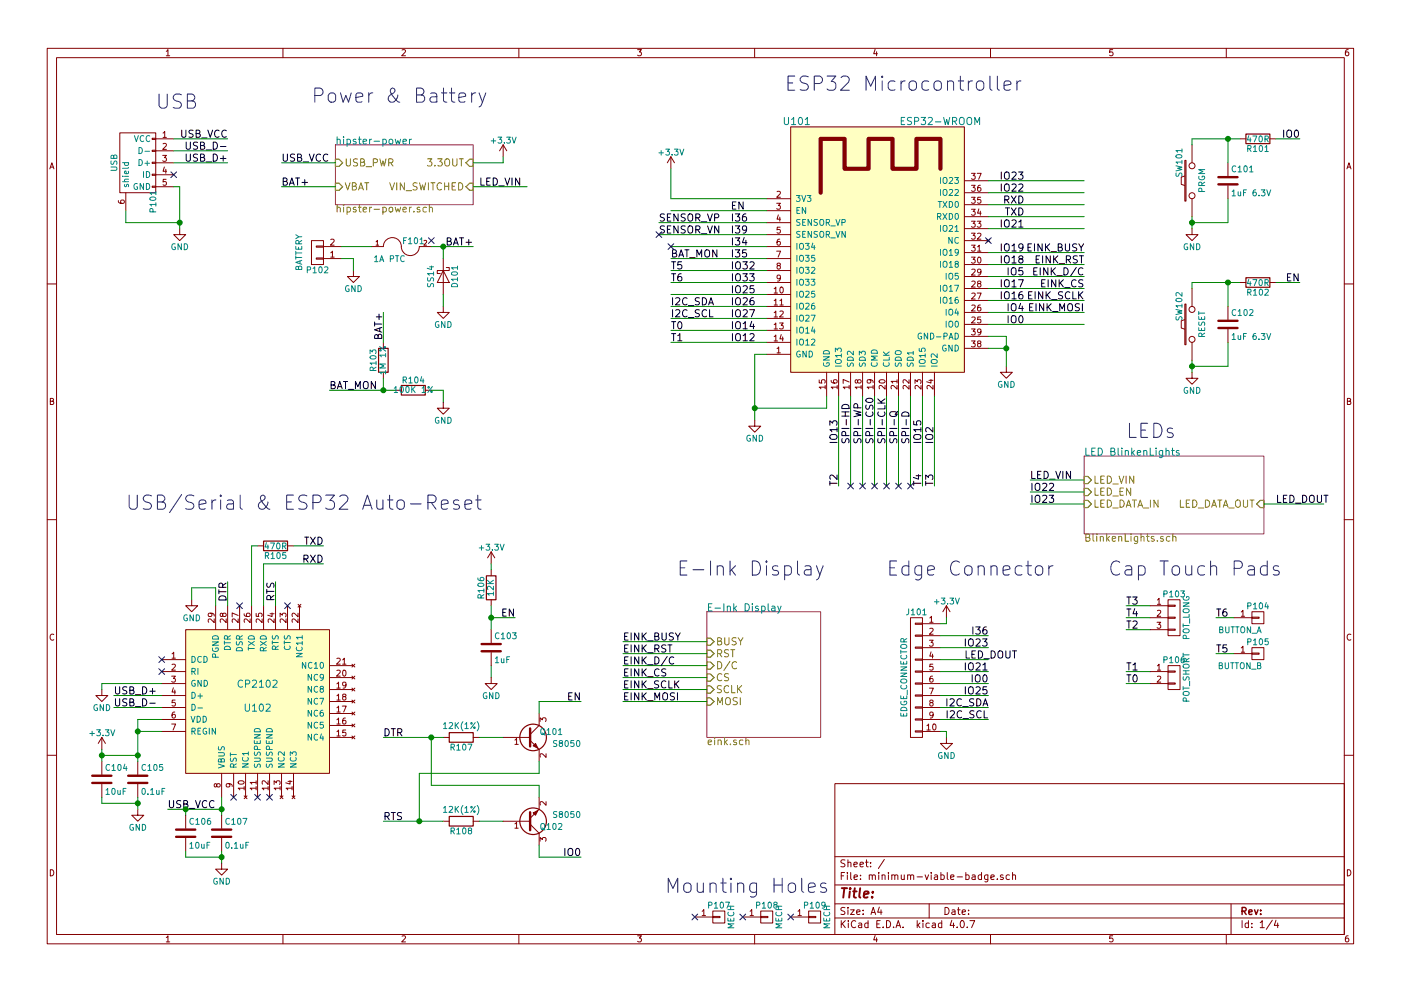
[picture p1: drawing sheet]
EESchema Schematic File Version 2
LIBS:minimum-viable-badge-rescue
LIBS:power
LIBS:device
LIBS:transistors
LIBS:conn
LIBS:linear
LIBS:regul
LIBS:74xx
LIBS:cmos4000
LIBS:adc-dac
LIBS:memory
LIBS:xilinx
LIBS:microcontrollers
LIBS:dsp
LIBS:microchip
LIBS:analog_switches
LIBS:motorola
LIBS:texas
LIBS:intel
LIBS:audio
LIBS:interface
LIBS:digital-audio
LIBS:philips
LIBS:display
LIBS:cypress
LIBS:siliconi
LIBS:opto
LIBS:atmel
LIBS:contrib
LIBS:valves
LIBS:ESP32-footprints-Shem-Lib
LIBS:minimum-viable-badge-parts
LIBS:minimum-viable-badge-cache
EELAYER 25 0
EELAYER END
$Descr A4 11693 8268
encoding utf-8
Sheet 1 4
Title ""
Date ""
Rev ""
Comp ""
Comment1 ""
Comment2 ""
Comment3 ""
Comment4 ""
$EndDescr
$Comp
L ESP32-WROOM U101
U 1 1
P 7350 2250
F 0 "U101" H 6650 3500 60  0000 C CNN
F 1 "ESP32-WROOM" H 7850 3500 60  0000 C CNN
F 2 "ESP32-footprints-Lib:ESP32-WROOM" H 7700 3600 60  0001 C CNN
F 3 "" H 6900 2700 60  0001 C CNN
F 4 "http://www.szlcsc.com/product/details_96410.html" H 7350 2250 60  0001 C CNN "LCSC"
	1    7350 2250
	1    0    0    -1  
$EndComp
$Comp
L +3.3V #PWR01
U 1 1
P 5600 1400
F 0 "#PWR01" H 5600 1250 50  0001 C CNN
F 1 "+3.3V" H 5600 1540 50  0000 C CNN
F 2 "" H 5600 1400 50  0000 C CNN
F 3 "" H 5600 1400 50  0000 C CNN
	1    5600 1400
	1    0    0    -1  
$EndComp
Text Label 7000 3700 1    60   ~ 0
IO13
Text Label 6100 2850 0    60   ~ 0
IO12
Text Label 6100 2750 0    60   ~ 0
IO14
Text Label 6100 2650 0    60   ~ 0
IO27
Text Label 6100 2550 0    60   ~ 0
IO26
Text Label 6100 2450 0    60   ~ 0
IO25
Text Label 6100 2350 0    60   ~ 0
IO33
Text Label 6100 2250 0    60   ~ 0
IO32
Text Label 6100 2150 0    60   ~ 0
I35
Text Label 6100 2050 0    60   ~ 0
I34
Text Label 5500 1950 0    60   ~ 0
SENSOR_VN
Text Label 5500 1850 0    60   ~ 0
SENSOR_VP
$Comp
L GND #PWR02
U 1 1
P 6300 3500
F 0 "#PWR02" H 6300 3250 50  0001 C CNN
F 1 "GND" H 6300 3350 50  0000 C CNN
F 2 "" H 6300 3500 50  0000 C CNN
F 3 "" H 6300 3500 50  0000 C CNN
	1    6300 3500
	1    0    0    -1  
$EndComp
Text Label 7100 3700 1    60   ~ 0
SPI-HD
Text Label 7200 3700 1    60   ~ 0
SPI-WP
Text Label 7300 3700 1    60   ~ 0
SPI-CS0
Text Label 7400 3700 1    60   ~ 0
SPI-CLK
Text Label 7500 3700 1    60   ~ 0
SPI-Q
Text Label 7600 3700 1    60   ~ 0
SPI-D
Text Label 7700 3700 1    60   ~ 0
IO15
Text Label 7800 3700 1    60   ~ 0
IO2
$Comp
L GND #PWR03
U 1 1
P 8400 3050
F 0 "#PWR03" H 8400 2800 50  0001 C CNN
F 1 "GND" H 8400 2900 50  0000 C CNN
F 2 "" H 8400 3050 50  0000 C CNN
F 3 "" H 8400 3050 50  0000 C CNN
	1    8400 3050
	1    0    0    -1  
$EndComp
Text Label 8550 2700 2    60   ~ 0
IO0
Text Label 8550 2600 2    60   ~ 0
IO4
Text Label 8550 2400 2    60   ~ 0
IO17
Text Label 8550 2500 2    60   ~ 0
IO16
Text Label 8550 2300 2    60   ~ 0
IO5
Text Label 8550 2200 2    60   ~ 0
IO18
Text Label 8550 2100 2    60   ~ 0
IO19
Text Label 8250 5600 2    60   ~ 0
IO21
Text Label 8550 1800 2    60   ~ 0
TXD
Text Label 8550 1700 2    60   ~ 0
RXD
Text Label 8550 1600 2    60   ~ 0
IO22
Text Label 8550 1500 2    60   ~ 0
IO23
Text Label 6100 1750 0    60   ~ 0
EN
$Comp
L R R101
U 1 1
P 10500 1150
F 0 "R101" V 10580 1150 50  0000 C CNN
F 1 "470R" V 10500 1150 50  0000 C CNN
F 2 "Resistors_SMD:R_0603_HandSoldering" V 10430 1150 50  0001 C CNN
F 3 "" H 10500 1150 50  0000 C CNN
F 4 "311-470HRCT-ND" V 10600 1150 60  0001 C CNN "Digikey PN"
F 5 "http://www.digikey.com.au/product-detail/en/yageo/RC0603FR-07470RL/311-470HRCT-ND/730203" V 10600 1150 60  0001 C CNN "Link"
F 6 "RC0603FR-07470RL" V 10600 1150 60  0001 C CNN "Manufacturer PN"
F 7 "0.10" V 10600 1150 60  0001 C CNN "Unit Cost"
F 8 "http://www.szlcsc.com/product/details_25984.html" H 7350 2250 60  0001 C CNN "LCSC"
	1    10500 1150
	0    1    1    0   
$EndComp
$Comp
L C C101
U 1 1
P 10250 1500
F 0 "C101" H 10275 1600 50  0000 L CNN
F 1 "1uF 6.3V" H 10275 1400 50  0000 L CNN
F 2 "Capacitors_SMD:C_0603_HandSoldering" H 10288 1350 50  0001 C CNN
F 3 "" H 10250 1500 50  0000 C CNN
F 4 "http://www.szlcsc.com/product/details_94382.html" H 7350 2250 60  0001 C CNN "LCSC"
	1    10250 1500
	1    0    0    -1  
$EndComp
$Comp
L SW_PUSH SW101
U 1 1
P 9950 1500
F 0 "SW101" H 10100 1610 50  0000 C CNN
F 1 "PRGM" H 9950 1420 50  0000 C CNN
F 2 "libs:K2-1107st" H 9950 1500 50  0001 C CNN
F 3 "" H 9950 1500 50  0000 C CNN
F 4 "http://www.szlcsc.com/product/details_119400.html" H 7350 2250 60  0001 C CNN "LCSC"
	1    9950 1500
	0    -1   -1   0   
$EndComp
$Comp
L GND #PWR04
U 1 1
P 9950 1900
F 0 "#PWR04" H 9950 1650 50  0001 C CNN
F 1 "GND" H 9950 1750 50  0000 C CNN
F 2 "" H 9950 1900 50  0000 C CNN
F 3 "" H 9950 1900 50  0000 C CNN
	1    9950 1900
	1    0    0    -1  
$EndComp
Text Label 10850 1150 2    60   ~ 0
IO0
$Comp
L R R102
U 1 1
P 10500 2350
F 0 "R102" V 10580 2350 50  0000 C CNN
F 1 "470R" V 10500 2350 50  0000 C CNN
F 2 "Resistors_SMD:R_0603_HandSoldering" V 10430 2350 50  0001 C CNN
F 3 "" H 10500 2350 50  0000 C CNN
F 4 "311-470HRCT-ND" V 10600 1150 60  0001 C CNN "Digikey PN"
F 5 "http://www.digikey.com.au/product-detail/en/yageo/RC0603FR-07470RL/311-470HRCT-ND/730203" V 10600 1150 60  0001 C CNN "Link"
F 6 "RC0603FR-07470RL" V 10600 1150 60  0001 C CNN "Manufacturer PN"
F 7 "0.10" V 10600 1150 60  0001 C CNN "Unit Cost"
F 8 "http://www.szlcsc.com/product/details_25984.html" H 7350 2250 60  0001 C CNN "LCSC"
	1    10500 2350
	0    1    1    0   
$EndComp
$Comp
L C C102
U 1 1
P 10250 2700
F 0 "C102" H 10275 2800 50  0000 L CNN
F 1 "1uF 6.3V" H 10275 2600 50  0000 L CNN
F 2 "Capacitors_SMD:C_0603_HandSoldering" H 10288 2550 50  0001 C CNN
F 3 "" H 10250 2700 50  0000 C CNN
F 4 "http://www.szlcsc.com/product/details_94382.html" H 7350 2250 60  0001 C CNN "LCSC"
	1    10250 2700
	1    0    0    -1  
$EndComp
$Comp
L SW_PUSH SW102
U 1 1
P 9950 2700
F 0 "SW102" H 10100 2810 50  0000 C CNN
F 1 "RESET" H 9950 2620 50  0000 C CNN
F 2 "libs:K2-1107st" H 9950 2700 50  0001 C CNN
F 3 "" H 9950 2700 50  0000 C CNN
F 4 "http://www.szlcsc.com/product/details_119400.html" H 7350 2250 60  0001 C CNN "LCSC"
	1    9950 2700
	0    -1   -1   0   
$EndComp
$Comp
L GND #PWR05
U 1 1
P 9950 3100
F 0 "#PWR05" H 9950 2850 50  0001 C CNN
F 1 "GND" H 9950 2950 50  0000 C CNN
F 2 "" H 9950 3100 50  0000 C CNN
F 3 "" H 9950 3100 50  0000 C CNN
	1    9950 3100
	1    0    0    -1  
$EndComp
Text Label 10850 2350 2    60   ~ 0
EN
$Comp
L R R106
U 1 1
P 4100 4900
F 0 "R106" V 4180 4900 50  0000 C CNN
F 1 "12K" V 4100 4900 50  0000 C CNN
F 2 "Resistors_SMD:R_0603_HandSoldering" V 4030 4900 50  0001 C CNN
F 3 "" H 4100 4900 50  0000 C CNN
F 4 "311-12.0KHRCT-ND" V -5300 6300 60  0001 C CNN "Digikey PN"
F 5 "http://www.digikey.com.au/product-detail/en/yageo/RC0603FR-0712KL/311-12.0KHRCT-ND/729860" V -5300 6300 60  0001 C CNN "Link"
F 6 "RC0603FR-0712KL" V -5300 6300 60  0001 C CNN "Manufacturer PN"
F 7 "0.10" V -5300 6300 60  0001 C CNN "Unit Cost"
F 8 "http://www.szlcsc.com/product/details_101951.html" H 7350 2250 60  0001 C CNN "LCSC"
	1    4100 4900
	-1   0    0    1   
$EndComp
$Comp
L +3.3V #PWR06
U 1 1
P 4100 4700
F 0 "#PWR06" H 4100 4550 50  0001 C CNN
F 1 "+3.3V" H 4100 4840 50  0000 C CNN
F 2 "" H 4100 4700 50  0000 C CNN
F 3 "" H 4100 4700 50  0000 C CNN
	1    4100 4700
	1    0    0    -1  
$EndComp
Text Label 4300 5150 2    60   ~ 0
EN
$Comp
L USB_OTG-RESCUE-minimum-viable-badge P101
U 1 1
P 1150 1350
F 0 "P101" H 1475 1225 50  0000 C CNN
F 1 "USB" H 1150 1550 50  0000 C CNN
F 2 "libs:USB-MICRO-5pin_PTHMOUNT-Amphenol.10118194-0001LF" V 1100 1250 50  0001 C CNN
F 3 "" V 1100 1250 50  0000 C CNN
F 4 "609-4618-1-ND" H 1200 2200 60  0001 C CNN "Digikey PN"
F 5 "http://www.digikey.com.au/product-detail/en/amphenol-fci/10118194-0001LF/609-4618-1-ND/2785382" H 1200 2200 60  0001 C CNN "Link"
F 6 "10118194-0001LF" H 1200 2200 60  0001 C CNN "Manufacturer PN"
F 7 "0.46" H 1200 2200 60  0001 C CNN "Unit Cost"
	1    1150 1350
	0    -1   1    0   
$EndComp
$Comp
L GND #PWR07
U 1 1
P 1500 1900
F 0 "#PWR07" H 1500 1650 50  0001 C CNN
F 1 "GND" H 1500 1750 50  0000 C CNN
F 2 "" H 1500 1900 50  0000 C CNN
F 3 "" H 1500 1900 50  0000 C CNN
	1    1500 1900
	1    0    0    -1  
$EndComp
NoConn ~ 1450 1450
Text Label 1900 1150 2    60   ~ 0
USB_VCC
Text Label 1900 1250 2    60   ~ 0
USB_D-
Text Label 1900 1350 2    60   ~ 0
USB_D+
$Comp
L CP2102 U102
U 1 1
P 2150 5850
F 0 "U102" H 2150 5800 60  0000 C CNN
F 1 "CP2102" H 2150 6000 60  0000 C CNN
F 2 "Housings_DFN_QFN:QFN-28-1EP_5x5mm_Pitch0.5mm" H 2150 5850 60  0001 C CNN
F 3 "" H 2150 5850 60  0000 C CNN
F 4 "336-1160-1-ND" H 1800 6050 60  0001 C CNN "Digikey PN"
F 5 "http://www.digikey.com.au/product-detail/en/silicon-labs/CP2102-GMR/336-1160-1-ND/3672615" H 1800 6050 60  0001 C CNN "Link"
F 6 "CP2102-GMR" H 1800 6050 60  0001 C CNN "Manufacturer PN"
F 7 "2.88" H 1800 6050 60  0001 C CNN "Unit Cost"
F 8 "http://www.szlcsc.com/product/details_7033.html" H 7350 2250 60  0001 C CNN "LCSC"
	1    2150 5850
	1    0    0    -1  
$EndComp
NoConn ~ 2250 6650
Text Label 1400 6750 0    60   ~ 0
USB_VCC
NoConn ~ 1950 6650
$Comp
L C C107
U 1 1
P 1850 6950
F 0 "C107" H 1875 7050 50  0000 L CNN
F 1 "0.1uF" H 1875 6850 50  0000 L CNN
F 2 "Capacitors_SMD:C_0603_HandSoldering" H 1888 6800 50  0001 C CNN
F 3 "" H 1850 6950 50  0000 C CNN
F 4 "311-1088-1-ND" H 300 6400 60  0001 C CNN "Digikey PN"
F 5 "http://www.digikey.com.au/product-detail/en/yageo/CC0603KRX7R7BB104/311-1088-1-ND/302998" H 300 6400 60  0001 C CNN "Link"
F 6 "CC0603KRX7R7BB104" H 300 6400 60  0001 C CNN "Manufacturer PN"
F 7 "0.10" H 300 6400 60  0001 C CNN "Unit Cost"
F 8 "http://www.szlcsc.com/product/details_2040.html" H 7350 2250 60  0001 C CNN "LCSC"
	1    1850 6950
	1    0    0    -1  
$EndComp
$Comp
L GND #PWR08
U 1 1
P 1850 7200
F 0 "#PWR08" H 1850 6950 50  0001 C CNN
F 1 "GND" H 1850 7050 50  0000 C CNN
F 2 "" H 1850 7200 50  0000 C CNN
F 3 "" H 1850 7200 50  0000 C CNN
	1    1850 7200
	1    0    0    -1  
$EndComp
$Comp
L C C106
U 1 1
P 1550 6950
F 0 "C106" H 1575 7050 50  0000 L CNN
F 1 "10uF" H 1575 6850 50  0000 L CNN
F 2 "Capacitors_SMD:C_0805_HandSoldering" H 1588 6800 50  0001 C CNN
F 3 "" H 1550 6950 50  0000 C CNN
F 4 "1276-2399-1-ND" H -50 6400 60  0001 C CNN "Digikey PN"
F 5 "http://www.digikey.com.au/product-detail/en/samsung-electro-mechanics-america-inc/CL21A106KOCLRNC/1276-2399-1-ND/3890485" H -50 6400 60  0001 C CNN "Link"
F 6 "CL21A106KOCLRNC" H -50 6400 60  0001 C CNN "Manufacturer PN"
F 7 "0.18" H -50 6400 60  0001 C CNN "Unit Cost"
F 8 "http://www.szlcsc.com/product/details_42881.html" H 7350 2250 60  0001 C CNN "LCSC"
	1    1550 6950
	1    0    0    -1  
$EndComp
$Comp
L C C105
U 1 1
P 1150 6500
F 0 "C105" H 1175 6600 50  0000 L CNN
F 1 "0.1uF" H 1175 6400 50  0000 L CNN
F 2 "Capacitors_SMD:C_0603_HandSoldering" H 1188 6350 50  0001 C CNN
F 3 "" H 1150 6500 50  0000 C CNN
F 4 "311-1088-1-ND" H 300 6400 60  0001 C CNN "Digikey PN"
F 5 "http://www.digikey.com.au/product-detail/en/yageo/CC0603KRX7R7BB104/311-1088-1-ND/302998" H 300 6400 60  0001 C CNN "Link"
F 6 "CC0603KRX7R7BB104" H 300 6400 60  0001 C CNN "Manufacturer PN"
F 7 "0.10" H 300 6400 60  0001 C CNN "Unit Cost"
F 8 "http://www.szlcsc.com/product/details_2040.html" H 7350 2250 60  0001 C CNN "LCSC"
	1    1150 6500
	1    0    0    -1  
$EndComp
$Comp
L GND #PWR09
U 1 1
P 1150 6750
F 0 "#PWR09" H 1150 6500 50  0001 C CNN
F 1 "GND" H 1150 6600 50  0000 C CNN
F 2 "" H 1150 6750 50  0000 C CNN
F 3 "" H 1150 6750 50  0000 C CNN
	1    1150 6750
	1    0    0    -1  
$EndComp
$Comp
L C C104
U 1 1
P 850 6500
F 0 "C104" H 875 6600 50  0000 L CNN
F 1 "10uF" H 875 6400 50  0000 L CNN
F 2 "Capacitors_SMD:C_0805_HandSoldering" H 888 6350 50  0001 C CNN
F 3 "" H 850 6500 50  0000 C CNN
F 4 "1276-2399-1-ND" H -50 6400 60  0001 C CNN "Digikey PN"
F 5 "http://www.digikey.com.au/product-detail/en/samsung-electro-mechanics-america-inc/CL21A106KOCLRNC/1276-2399-1-ND/3890485" H -50 6400 60  0001 C CNN "Link"
F 6 "CL21A106KOCLRNC" H -50 6400 60  0001 C CNN "Manufacturer PN"
F 7 "0.18" H -50 6400 60  0001 C CNN "Unit Cost"
F 8 "http://www.szlcsc.com/product/details_42881.html" H 7350 2250 60  0001 C CNN "LCSC"
	1    850  6500
	1    0    0    -1  
$EndComp
$Comp
L +3.3V #PWR010
U 1 1
P 850 6250
F 0 "#PWR010" H 850 6100 50  0001 C CNN
F 1 "+3.3V" H 850 6390 50  0000 C CNN
F 2 "" H 850 6250 50  0000 C CNN
F 3 "" H 850 6250 50  0000 C CNN
	1    850  6250
	1    0    0    -1  
$EndComp
Text Label 950  5900 0    60   ~ 0
USB_D-
Text Label 950  5800 0    60   ~ 0
USB_D+
$Comp
L GND #PWR011
U 1 1
P 850 5750
F 0 "#PWR011" H 850 5500 50  0001 C CNN
F 1 "GND" H 850 5600 50  0000 C CNN
F 2 "" H 850 5750 50  0000 C CNN
F 3 "" H 850 5750 50  0000 C CNN
	1    850  5750
	1    0    0    -1  
$EndComp
Text Label 2300 4850 3    60   ~ 0
RTS
Text Label 2700 4700 2    60   ~ 0
RXD
$Comp
L R R105
U 1 1
P 2300 4550
F 0 "R105" V 2380 4550 50  0000 C CNN
F 1 "470R" V 2300 4550 50  0000 C CNN
F 2 "Resistors_SMD:R_0603_HandSoldering" V 2230 4550 50  0001 C CNN
F 3 "" H 2300 4550 50  0000 C CNN
F 4 "311-470HRCT-ND" V 8800 650 60  0001 C CNN "Digikey PN"
F 5 "http://www.digikey.com.au/product-detail/en/yageo/RC0603FR-07470RL/311-470HRCT-ND/730203" V 8800 650 60  0001 C CNN "Link"
F 6 "RC0603FR-07470RL" V 8800 650 60  0001 C CNN "Manufacturer PN"
F 7 "0.10" V 8800 650 60  0001 C CNN "Unit Cost"
F 8 "http://www.szlcsc.com/product/details_25984.html" H 7350 2250 60  0001 C CNN "LCSC"
	1    2300 4550
	0    1    1    0   
$EndComp
Text Label 2700 4550 2    60   ~ 0
TXD
Text Label 1900 4850 3    60   ~ 0
DTR
$Comp
L GND #PWR012
U 1 1
P 1600 5000
F 0 "#PWR012" H 1600 4750 50  0001 C CNN
F 1 "GND" H 1600 4850 50  0000 C CNN
F 2 "" H 1600 5000 50  0000 C CNN
F 3 "" H 1600 5000 50  0000 C CNN
	1    1600 5000
	1    0    0    -1  
$EndComp
$Comp
L R R108
U 1 1
P 3850 6850
F 0 "R108" V 3930 6850 50  0000 C CNN
F 1 "12K(1%)" V 3750 6850 50  0000 C CNN
F 2 "Resistors_SMD:R_0603_HandSoldering" V 3780 6850 50  0001 C CNN
F 3 "" H 3850 6850 50  0000 C CNN
F 4 "311-12.0KHRCT-ND" V 3550 5250 60  0001 C CNN "Digikey PN"
F 5 "http://www.digikey.com.au/product-detail/en/yageo/RC0603FR-0712KL/311-12.0KHRCT-ND/729860" V 3550 5250 60  0001 C CNN "Link"
F 6 "RC0603FR-0712KL" V 3550 5250 60  0001 C CNN "Manufacturer PN"
F 7 "0.10" V 3550 5250 60  0001 C CNN "Unit Cost"
F 8 "http://www.szlcsc.com/product/details_101951.html" H 7350 2250 60  0001 C CNN "LCSC"
	1    3850 6850
	0    1    1    0   
$EndComp
$Comp
L R R107
U 1 1
P 3850 6150
F 0 "R107" V 3930 6150 50  0000 C CNN
F 1 "12K(1%)" V 3750 6150 50  0000 C CNN
F 2 "Resistors_SMD:R_0603_HandSoldering" V 3780 6150 50  0001 C CNN
F 3 "" H 3850 6150 50  0000 C CNN
F 4 "311-12.0KHRCT-ND" V 3550 5250 60  0001 C CNN "Digikey PN"
F 5 "http://www.digikey.com.au/product-detail/en/yageo/RC0603FR-0712KL/311-12.0KHRCT-ND/729860" V 3550 5250 60  0001 C CNN "Link"
F 6 "RC0603FR-0712KL" V 3550 5250 60  0001 C CNN "Manufacturer PN"
F 7 "0.10" V 3550 5250 60  0001 C CNN "Unit Cost"
F 8 "http://www.szlcsc.com/product/details_101951.html" H 7350 2250 60  0001 C CNN "LCSC"
	1    3850 6150
	0    1    1    0   
$EndComp
Text Label 4850 5850 2    60   ~ 0
EN
Text Label 4850 7150 2    60   ~ 0
IO0
Text Label 3200 6150 0    60   ~ 0
DTR
Text Label 3200 6850 0    60   ~ 0
RTS
$Comp
L R R103
U 1 1
P 3200 3000
F 0 "R103" V 3280 3000 50  0000 C CNN
F 1 "1M 1%" V 3200 3000 50  0000 C CNN
F 2 "Resistors_SMD:R_0603_HandSoldering" V 3130 3000 50  0001 C CNN
F 3 "" H 3200 3000 50  0000 C CNN
F 4 "311-1.00MHRCT-ND" V 3000 2100 60  0001 C CNN "Digikey PN"
F 5 "http://www.digikey.com.au/product-detail/en/yageo/RC0603FR-071ML/311-1.00MHRCT-ND/729791" V 3000 2100 60  0001 C CNN "Link"
F 6 "RC0603FR-071ML" V 3000 2100 60  0001 C CNN "Manufacturer PN"
F 7 "0.10" V 3000 2100 60  0001 C CNN "Unit Cost"
F 8 "http://www.szlcsc.com/product/details_106793.html" H 7350 2250 60  0001 C CNN "LCSC"
	1    3200 3000
	-1   0    0    1   
$EndComp
$Comp
L R R104
U 1 1
P 3450 3250
F 0 "R104" V 3530 3250 50  0000 C CNN
F 1 "100K 1%" V 3450 3250 50  0000 C CNN
F 2 "Resistors_SMD:R_0603_HandSoldering" V 3380 3250 50  0001 C CNN
F 3 "" H 3450 3250 50  0000 C CNN
F 4 "311-100KGRCT-ND" V 3250 2350 60  0001 C CNN "Digikey PN"
F 5 "http://www.digikey.com.au/product-detail/en/yageo/RC0603JR-07100KL/311-100KGRCT-ND/729645" V 3250 2350 60  0001 C CNN "Link"
F 6 "RC0603JR-07100KL" V 3250 2350 60  0001 C CNN "Manufacturer PN"
F 7 "0.10" V 3250 2350 60  0001 C CNN "Unit Cost"
F 8 "http://www.szlcsc.com/product/details_26546.html" H 7350 2250 60  0001 C CNN "LCSC"
	1    3450 3250
	0    -1   -1   0   
$EndComp
$Comp
L GND #PWR013
U 1 1
P 3700 3350
F 0 "#PWR013" H 3700 3100 50  0001 C CNN
F 1 "GND" H 3700 3200 50  0000 C CNN
F 2 "" H 3700 3350 50  0000 C CNN
F 3 "" H 3700 3350 50  0000 C CNN
	1    3700 3350
	1    0    0    -1  
$EndComp
Text Label 3200 2600 3    60   ~ 0
BAT+
$Comp
L CONN_01X02 P102
U 1 1
P 2650 2100
F 0 "P102" H 2650 2250 50  0000 C CNN
F 1 "BATTERY" V 2800 2100 50  0000 C CNN
F 2 "Connectors_JST:JST_PH_S2B-PH-K_02x2.00mm_Angled" H 2650 2100 50  0001 C CNN
F 3 "" H 2650 2100 50  0000 C CNN
	1    2650 2100
	-1   0    0    1   
$EndComp
$Comp
L GND #PWR014
U 1 1
P 2950 2250
F 0 "#PWR014" H 2950 2000 50  0001 C CNN
F 1 "GND" H 2950 2100 50  0000 C CNN
F 2 "" H 2950 2250 50  0000 C CNN
F 3 "" H 2950 2250 50  0000 C CNN
	1    2950 2250
	1    0    0    -1  
$EndComp
$Comp
L FUSE F101
U 1 1
P 3350 2050
F 0 "F101" H 3450 2100 50  0000 C CNN
F 1 "1A PTC" H 3250 1950 50  0000 C CNN
F 2 "Diodes_SMD:D_1206" H 3350 2050 50  0001 C CNN
F 3 "" H 3350 2050 50  0000 C CNN
F 4 "507-1786-1-ND" H 3450 300 60  0001 C CNN "Digikey PN"
F 5 "http://www.digikey.com.au/product-detail/en/bel-fuse-inc/0ZCH0050FF2G/507-1786-1-ND/4156209" H 3450 300 60  0001 C CNN "Link"
F 6 "0ZCH0050FF2G" H 3450 300 60  0001 C CNN "Manufacturer PN"
F 7 "0.12" H 3450 300 60  0001 C CNN "Unit Cost"
F 8 "http://www.szlcsc.com/product/details_72573.html" H 7350 2250 60  0001 C CNN "LCSC"
	1    3350 2050
	1    0    0    -1  
$EndComp
$Comp
L D_Schottky D101
U 1 1
P 3700 2300
F 0 "D101" H 3700 2400 50  0000 C CNN
F 1 "SS14" H 3700 2200 50  0000 C CNN
F 2 "Diodes_SMD:D_SMA" H 3700 2300 50  0001 C CNN
F 3 "" H 3700 2300 50  0000 C CNN
F 4 "SS14CT-ND" H 3800 600 60  0001 C CNN "Digikey PN"
F 5 "http://www.digikey.com.au/product-detail/en/fairchild-semiconductor/SS14/SS14CT-ND/965729" H 3800 600 60  0001 C CNN "Link"
F 6 "SS14" H 3800 600 60  0001 C CNN "Manufacturer PN"
F 7 "0.39" H 3800 600 60  0001 C CNN "Unit Cost"
F 8 "http://www.szlcsc.com/product/details_85512.html" H 7350 2250 60  0001 C CNN "LCSC"
	1    3700 2300
	0    1    1    0   
$EndComp
$Comp
L GND #PWR015
U 1 1
P 3700 2550
F 0 "#PWR015" H 3700 2300 50  0001 C CNN
F 1 "GND" H 3700 2400 50  0000 C CNN
F 2 "" H 3700 2550 50  0000 C CNN
F 3 "" H 3700 2550 50  0000 C CNN
	1    3700 2550
	1    0    0    -1  
$EndComp
Text Label 3950 2050 2    60   ~ 0
BAT+
$Sheet
S 2800 1200 1150 500 
U 592826E7
F0 "hipster-power" 60
F1 "hipster-power.sch" 60
F2 "USB_PWR" I L 2800 1350 60 
F3 "VBAT" I L 2800 1550 60 
F4 "3.3OUT" I R 3950 1350 60 
F5 "VIN_SWITCHED" I R 3950 1550 60 
$EndSheet
$Comp
L +3.3V #PWR016
U 1 1
P 4200 1300
F 0 "#PWR016" H 4200 1150 50  0001 C CNN
F 1 "+3.3V" H 4200 1440 50  0000 C CNN
F 2 "" H 4200 1300 50  0000 C CNN
F 3 "" H 4200 1300 50  0000 C CNN
	1    4200 1300
	1    0    0    -1  
$EndComp
Text Label 2350 1550 0    60   ~ 0
BAT+
Text Label 2350 1350 0    60   ~ 0
USB_VCC
Text Label 7800 4050 1    60   ~ 0
T3
Text Label 7700 4050 1    60   ~ 0
T4
Text Label 5600 2750 0    60   ~ 0
T0
Text Label 7000 4050 1    60   ~ 0
T2
Text Label 5600 2650 0    60   ~ 0
I2C_SCL
Text Label 5600 2550 0    60   ~ 0
I2C_SDA
Text Label 5600 2150 0    60   ~ 0
BAT_MON
Text Label 9400 5250 0    60   ~ 0
T2
Text Label 9400 5150 0    60   ~ 0
T4
Text Label 9400 5050 0    60   ~ 0
T3
Text Label 2750 3250 0    60   ~ 0
BAT_MON
Text Label 5600 2850 0    60   ~ 0
T1
Text Label 9400 5700 0    60   ~ 0
T0
Text Label 9400 5600 0    60   ~ 0
T1
$Comp
L CONN_01X02 P106
U 1 1
P 9800 5650
F 0 "P106" H 9800 5800 50  0000 C CNN
F 1 "POT_SHORT" V 9900 5650 50  0000 C CNN
F 2 "libs:sense_short" H 9800 5650 50  0001 C CNN
F 3 "" H 9800 5650 50  0000 C CNN
	1    9800 5650
	1    0    0    -1  
$EndComp
$Comp
L CONN_01X01 P109
U 1 1
P 6800 7650
F 0 "P109" H 6800 7750 50  0000 C CNN
F 1 "MECH" V 6900 7650 50  0000 C CNN
F 2 "Mounting_Holes:MountingHole_3.2mm_M3_Pad" H 6800 7650 50  0001 C CNN
F 3 "" H 6800 7650 50  0000 C CNN
	1    6800 7650
	1    0    0    -1  
$EndComp
$Comp
L CONN_01X01 P108
U 1 1
P 6400 7650
F 0 "P108" H 6400 7750 50  0000 C CNN
F 1 "MECH" V 6500 7650 50  0000 C CNN
F 2 "Mounting_Holes:MountingHole_3.2mm_M3_Pad" H 6400 7650 50  0001 C CNN
F 3 "" H 6400 7650 50  0000 C CNN
	1    6400 7650
	1    0    0    -1  
$EndComp
$Comp
L CONN_01X01 P107
U 1 1
P 6000 7650
F 0 "P107" H 6000 7750 50  0000 C CNN
F 1 "MECH" V 6100 7650 50  0000 C CNN
F 2 "Mounting_Holes:MountingHole_3.2mm_M3_Pad" H 6000 7650 50  0001 C CNN
F 3 "" H 6000 7650 50  0000 C CNN
	1    6000 7650
	1    0    0    -1  
$EndComp
$Comp
L Q_NPN_BEC Q101
U 1 1
P 4400 6150
F 0 "Q101" H 4700 6200 50  0000 R CNN
F 1 "S8050" H 4850 6100 50  0000 R CNN
F 2 "TO_SOT_Packages_SMD:SOT-23_Handsoldering" H 4600 6250 50  0001 C CNN
F 3 "" H 4400 6150 50  0000 C CNN
F 4 "MMSS8050-H-TPMSCT-ND" H 4400 6150 60  0001 C CNN "Digikey PN"
F 5 "http://www.digikey.com.au/product-detail/en/micro-commercial-co/MMSS8050-H-TP/MMSS8050-H-TPMSCT-ND/2825945" H 4400 6150 60  0001 C CNN "Link"
F 6 "MMSS8050-H-TP" H 4400 6150 60  0001 C CNN "Manufacture PN"
F 7 "0.20" H 4400 6150 60  0001 C CNN "Cost"
F 8 "http://www.szlcsc.com/product/details_106648.html" H 7350 2250 60  0001 C CNN "LCSC"
	1    4400 6150
	1    0    0    -1  
$EndComp
$Comp
L Q_NPN_BEC Q102
U 1 1
P 4400 6850
F 0 "Q102" H 4700 6900 50  0000 R CNN
F 1 "S8050" H 4850 6800 50  0000 R CNN
F 2 "TO_SOT_Packages_SMD:SOT-23_Handsoldering" H 4600 6950 50  0001 C CNN
F 3 "" H 4400 6850 50  0000 C CNN
F 4 "MMSS8050-H-TPMSCT-ND" H 4400 6150 60  0001 C CNN "Digikey PN"
F 5 "http://www.digikey.com.au/product-detail/en/micro-commercial-co/MMSS8050-H-TP/MMSS8050-H-TPMSCT-ND/2825945" H 4400 6150 60  0001 C CNN "Link"
F 6 "MMSS8050-H-TP" H 4400 6150 60  0001 C CNN "Manufacture PN"
F 7 "0.20" H 4400 6150 60  0001 C CNN "Cost"
F 8 "http://www.szlcsc.com/product/details_106648.html" H 7350 2250 60  0001 C CNN "LCSC"
	1    4400 6850
	1    0    0    1   
$EndComp
$Comp
L CONN_01X03 P103
U 1 1
P 9800 5150
F 0 "P103" H 9800 5350 50  0000 C CNN
F 1 "POT_LONG" V 9900 5150 50  0000 C CNN
F 2 "libs:sense_long" H 9800 5150 50  0001 C CNN
F 3 "" H 9800 5150 50  0000 C CNN
	1    9800 5150
	1    0    0    -1  
$EndComp
Text Label 9050 2100 2    60   ~ 0
EINK_BUSY
Text Label 9050 2200 2    60   ~ 0
EINK_RST
Text Label 9050 2300 2    60   ~ 0
EINK_D/C
Text Label 9050 2400 2    60   ~ 0
EINK_CS
Text Label 9050 2500 2    60   ~ 0
EINK_SCLK
Text Label 9050 2600 2    60   ~ 0
EINK_MOSI
Wire Wire Line
	5600 1650 6400 1650
Wire Wire Line
	6300 2950 6400 2950
Wire Wire Line
	5600 2850 6400 2850
Wire Wire Line
	5600 2750 6400 2750
Wire Wire Line
	5600 2650 6400 2650
Wire Wire Line
	5600 2550 6400 2550
Wire Wire Line
	5600 2450 6400 2450
Wire Wire Line
	5600 2350 6400 2350
Wire Wire Line
	5600 2250 6400 2250
Wire Wire Line
	5600 2150 6400 2150
Wire Wire Line
	5600 2050 6400 2050
Wire Wire Line
	5500 1950 6400 1950
Wire Wire Line
	5500 1850 6400 1850
Wire Wire Line
	5600 1750 6400 1750
Wire Wire Line
	6300 2950 6300 3500
Wire Wire Line
	7000 3300 7000 4050
Wire Wire Line
	7100 3300 7100 4050
Wire Wire Line
	7200 3300 7200 4050
Wire Wire Line
	7300 4050 7300 3300
Wire Wire Line
	7400 3300 7400 4050
Wire Wire Line
	6900 3400 6300 3400
Connection ~ 6300 3400
Wire Wire Line
	7800 3300 7800 4050
Wire Wire Line
	7700 3300 7700 4050
Wire Wire Line
	7600 3300 7600 4050
Wire Wire Line
	7500 3300 7500 4050
Wire Wire Line
	8250 2900 8400 2900
Wire Wire Line
	8400 2800 8400 3050
Wire Wire Line
	8250 2800 8400 2800
Connection ~ 8400 2900
Wire Wire Line
	8250 2700 9050 2700
Wire Wire Line
	8250 2100 9050 2100
Wire Wire Line
	8250 2200 9050 2200
Wire Wire Line
	8250 2300 9050 2300
Wire Wire Line
	8250 2400 9050 2400
Wire Wire Line
	8250 2500 9050 2500
Wire Wire Line
	8250 2600 9050 2600
Wire Wire Line
	8250 1900 9050 1900
Wire Wire Line
	8250 1800 9050 1800
Wire Wire Line
	8250 1700 9050 1700
Wire Wire Line
	8250 1600 9050 1600
Wire Wire Line
	8250 1500 9050 1500
Wire Wire Line
	9950 1800 9950 1900
Wire Wire Line
	9950 1850 10250 1850
Wire Wire Line
	10250 1850 10250 1650
Connection ~ 9950 1850
Wire Wire Line
	10250 1350 10250 1150
Wire Wire Line
	9950 1150 10350 1150
Wire Wire Line
	9950 1200 9950 1150
Connection ~ 10250 1150
Wire Wire Line
	10650 1150 10850 1150
Wire Wire Line
	9950 3000 9950 3100
Wire Wire Line
	9950 3050 10250 3050
Wire Wire Line
	10250 3050 10250 2850
Connection ~ 9950 3050
Wire Wire Line
	10250 2550 10250 2350
Wire Wire Line
	9950 2350 10350 2350
Wire Wire Line
	9950 2400 9950 2350
Connection ~ 10250 2350
Wire Wire Line
	10650 2350 10850 2350
Wire Wire Line
	4100 4750 4100 4700
Wire Wire Line
	4100 5050 4100 5250
Wire Wire Line
	4100 5150 4300 5150
Wire Wire Line
	1450 1550 1500 1550
Wire Wire Line
	1500 1550 1500 1900
Wire Wire Line
	1050 1750 1050 1850
Wire Wire Line
	1050 1850 1500 1850
Connection ~ 1500 1850
Wire Wire Line
	1450 1250 1900 1250
Wire Wire Line
	1450 1350 1900 1350
Wire Wire Line
	1550 7100 1550 7150
Wire Wire Line
	1550 7150 1850 7150
Wire Wire Line
	1850 7100 1850 7200
Connection ~ 1850 7150
Wire Wire Line
	1550 6800 1550 6750
Wire Wire Line
	1400 6750 1850 6750
Wire Wire Line
	1850 6650 1850 6800
Connection ~ 1850 6750
Connection ~ 1550 6750
Wire Wire Line
	850  6650 850  6700
Wire Wire Line
	850  6700 1150 6700
Wire Wire Line
	1150 6650 1150 6750
Connection ~ 1150 6700
Wire Wire Line
	850  6250 850  6350
Wire Wire Line
	1150 6000 1150 6350
Connection ~ 1150 6300
Wire Wire Line
	850  6300 1150 6300
Wire Wire Line
	1150 6100 1350 6100
Wire Wire Line
	1150 6000 1350 6000
Connection ~ 1150 6100
Connection ~ 850  6300
Wire Wire Line
	1350 5900 950  5900
Wire Wire Line
	1350 5800 950  5800
Wire Wire Line
	1350 5700 850  5700
Wire Wire Line
	850  5700 850  5750
Wire Wire Line
	2300 5050 2300 4850
Wire Wire Line
	2200 5050 2200 4700
Wire Wire Line
	2200 4700 2700 4700
Wire Wire Line
	2100 5050 2100 4550
Wire Wire Line
	2100 4550 2150 4550
Wire Wire Line
	2450 4550 2700 4550
Wire Wire Line
	1900 5050 1900 4850
Wire Wire Line
	1800 4900 1800 5050
Wire Wire Line
	1600 5000 1600 4900
Wire Wire Line
	1600 4900 1800 4900
Wire Wire Line
	4000 6150 4200 6150
Wire Wire Line
	4000 6850 4200 6850
Wire Wire Line
	4500 5950 4500 5850
Wire Wire Line
	4500 5850 4850 5850
Wire Wire Line
	4500 7050 4500 7150
Wire Wire Line
	4500 7150 4850 7150
Wire Wire Line
	3200 6850 3700 6850
Wire Wire Line
	3200 6150 3700 6150
Wire Wire Line
	3600 6150 3600 6550
Wire Wire Line
	3600 6550 4500 6550
Wire Wire Line
	4500 6550 4500 6650
Connection ~ 3600 6150
Wire Wire Line
	3500 6850 3500 6450
Wire Wire Line
	3500 6450 4500 6450
Wire Wire Line
	4500 6450 4500 6350
Connection ~ 3500 6850
Wire Wire Line
	3200 3150 3200 3250
Wire Wire Line
	2750 3250 3300 3250
Wire Wire Line
	3600 3250 3700 3250
Wire Wire Line
	3700 3250 3700 3350
Wire Wire Line
	3200 2850 3200 2600
Connection ~ 3200 3250
Wire Wire Line
	2850 2150 2950 2150
Wire Wire Line
	2950 2150 2950 2250
Wire Wire Line
	2850 2050 3100 2050
Wire Wire Line
	3600 2050 3950 2050
Wire Wire Line
	3700 2050 3700 2150
Wire Wire Line
	3700 2450 3700 2550
Connection ~ 3700 2050
Wire Wire Line
	3950 1350 4200 1350
Wire Wire Line
	4200 1350 4200 1300
Wire Wire Line
	2800 1550 2350 1550
Wire Wire Line
	2800 1350 2350 1350
Wire Wire Line
	9400 5250 9600 5250
Wire Wire Line
	9400 5050 9600 5050
Wire Wire Line
	9400 5150 9600 5150
Wire Wire Line
	9400 5600 9600 5600
Wire Wire Line
	9400 5700 9600 5700
$Comp
L CONN_01X01 P104
U 1 1
P 10500 5150
F 0 "P104" H 10500 5250 50  0000 C CNN
F 1 "BUTTON_A" H 10350 5050 50  0000 C CNN
F 2 "libs:buttons" H 10500 5150 50  0001 C CNN
F 3 "" H 10500 5150 50  0000 C CNN
	1    10500 5150
	1    0    0    -1  
$EndComp
$Comp
L CONN_01X01 P105
U 1 1
P 10500 5450
F 0 "P105" H 10500 5550 50  0000 C CNN
F 1 "BUTTON_B" H 10350 5350 50  0000 C CNN
F 2 "libs:buttons" H 10500 5450 50  0001 C CNN
F 3 "" H 10500 5450 50  0000 C CNN
	1    10500 5450
	1    0    0    -1  
$EndComp
Text Label 10150 5450 0    60   ~ 0
T5
Text Label 10150 5150 0    60   ~ 0
T6
Text Label 5600 2250 0    60   ~ 0
T5
Text Label 5600 2350 0    60   ~ 0
T6
Wire Wire Line
	10300 5150 10150 5150
Wire Wire Line
	10300 5450 10150 5450
$Comp
L CONN_01X10 J101
U 1 1
P 7650 5650
F 0 "J101" H 7650 6200 50  0000 C CNN
F 1 "EDGE_CONNECTOR" V 7750 5650 50  0000 C CNN
F 2 "libs:Edge_Connector_S20-2.54-5_bottomsideonly" H 7650 5650 50  0001 C CNN
F 3 "" H 7650 5650 50  0001 C CNN
	1    7650 5650
	-1   0    0    -1  
$EndComp
$Comp
L GND #PWR017
U 1 1
P 7900 6150
F 0 "#PWR017" H 7900 5900 50  0001 C CNN
F 1 "GND" H 7900 6000 50  0000 C CNN
F 2 "" H 7900 6150 50  0000 C CNN
F 3 "" H 7900 6150 50  0000 C CNN
	1    7900 6150
	1    0    0    -1  
$EndComp
$Comp
L +3.3V #PWR018
U 1 1
P 7900 5150
F 0 "#PWR018" H 7900 5000 50  0001 C CNN
F 1 "+3.3V" H 7900 5290 50  0000 C CNN
F 2 "" H 7900 5150 50  0000 C CNN
F 3 "" H 7900 5150 50  0000 C CNN
	1    7900 5150
	1    0    0    -1  
$EndComp
Wire Wire Line
	7900 5150 7900 5200
Wire Wire Line
	7900 5200 7850 5200
Wire Wire Line
	7850 6100 7900 6100
Wire Wire Line
	7900 6100 7900 6150
Text Label 8250 5900 2    60   ~ 0
I2C_SDA
Text Label 8250 6000 2    60   ~ 0
I2C_SCL
Wire Wire Line
	7850 5300 8250 5300
Wire Wire Line
	7850 5400 8250 5400
Connection ~ 4100 5150
Wire Wire Line
	4100 5550 4100 5650
$Comp
L GND #PWR019
U 1 1
P 4100 5650
F 0 "#PWR019" H 4100 5400 50  0001 C CNN
F 1 "GND" H 4100 5500 50  0000 C CNN
F 2 "" H 4100 5650 50  0001 C CNN
F 3 "" H 4100 5650 50  0001 C CNN
	1    4100 5650
	1    0    0    -1  
$EndComp
$Comp
L C C103
U 1 1
P 4100 5400
F 0 "C103" H 4125 5500 50  0000 L CNN
F 1 "1uF" H 4125 5300 50  0000 L CNN
F 2 "Capacitors_SMD:C_0603_HandSoldering" H 4138 5250 50  0001 C CNN
F 3 "" H 4100 5400 50  0000 C CNN
F 4 "http://www.szlcsc.com/product/details_94382.html" H 7350 2250 60  0001 C CNN "LCSC"
	1    4100 5400
	1    0    0    -1  
$EndComp
$Sheet
S 5900 5100 950  1050
U 59A69D30
F0 "E-Ink Display" 60
F1 "eink.sch" 60
F2 "BUSY" I L 5900 5350 60 
F3 "RST" I L 5900 5450 60 
F4 "D/C" I L 5900 5550 60 
F5 "CS" I L 5900 5650 60 
F6 "SCLK" I L 5900 5750 60 
F7 "MOSI" I L 5900 5850 60 
$EndSheet
Wire Wire Line
	5900 5350 5200 5350
Wire Wire Line
	5900 5450 5200 5450
Wire Wire Line
	5900 5550 5200 5550
Wire Wire Line
	5900 5650 5200 5650
Wire Wire Line
	5900 5750 5200 5750
Wire Wire Line
	5900 5850 5200 5850
Text Label 5200 5850 0    60   ~ 0
EINK_MOSI
Text Label 5200 5750 0    60   ~ 0
EINK_SCLK
Text Label 5200 5650 0    60   ~ 0
EINK_CS
Text Label 5200 5550 0    60   ~ 0
EINK_D/C
Text Label 5200 5450 0    60   ~ 0
EINK_RST
Text Label 5200 5350 0    60   ~ 0
EINK_BUSY
Text Notes 2600 850  0    118  ~ 0
Power & Battery
Text Notes 1300 900  0    118  ~ 0
USB
Text Notes 1050 4250 0    118  ~ 0
USB/Serial & ESP32 Auto-Reset
Text Notes 5650 4800 0    118  ~ 0
E-Ink Display
Text Notes 5550 7450 0    118  ~ 0
Mounting Holes
Text Notes 7400 4800 0    118  ~ 0
Edge Connector
Text Notes 9250 4800 0    118  ~ 0
Cap Touch Pads
Wire Wire Line
	6900 3400 6900 3300
Wire Wire Line
	5600 1650 5600 1400
NoConn ~ 8250 2000
Text Notes 6550 750  0    118  ~ 0
ESP32 Microcontroller
NoConn ~ 6600 7650
NoConn ~ 6200 7650
NoConn ~ 5800 7650
NoConn ~ 2150 6650
NoConn ~ 1350 5500
NoConn ~ 1350 5600
NoConn ~ 2400 5050
NoConn ~ 2000 5050
Text Label 6100 1850 0    60   ~ 0
I36
Text Label 6100 1950 0    60   ~ 0
I39
NoConn ~ 7100 4050
NoConn ~ 7200 4050
NoConn ~ 7300 4050
NoConn ~ 7400 4050
NoConn ~ 7500 4050
NoConn ~ 7600 4050
Text Label 8250 5300 2    60   ~ 0
I36
Text Label 8250 5800 2    60   ~ 0
IO25
Wire Wire Line
	7850 5500 8250 5500
Wire Wire Line
	7850 5600 8250 5600
Wire Wire Line
	7850 5700 8250 5700
Wire Wire Line
	7850 5800 8250 5800
Wire Wire Line
	7850 5900 8250 5900
Wire Wire Line
	7850 6000 8250 6000
Wire Wire Line
	1900 1150 1450 1150
NoConn ~ 3600 2000
Text Label 8250 5700 2    60   ~ 0
IO0
Text Label 8550 1900 2    60   ~ 0
IO21
NoConn ~ 5500 1950
NoConn ~ 5600 2050
$Sheet
S 9050 3800 1500 650 
U 59C74472
F0 "LED BlinkenLights" 60
F1 "BlinkenLights.sch" 60
F2 "LED_DATA_IN" I L 9050 4200 60 
F3 "LED_EN" I L 9050 4100 60 
F4 "LED_VIN" I L 9050 4000 60 
F5 "LED_DATA_OUT" I R 10550 4200 60 
$EndSheet
Text Notes 9400 3650 0    118  ~ 0
LEDs
Wire Wire Line
	10550 4200 11050 4200
Text Label 10650 4200 0    60   ~ 0
LED_DOUT
Text Label 8050 5500 0    60   ~ 0
LED_DOUT
Wire Wire Line
	3950 1550 4400 1550
Text Label 4000 1550 0    60   ~ 0
LED_VIN
Text Label 8950 4000 2    60   ~ 0
LED_VIN
Wire Wire Line
	9050 4000 8600 4000
Wire Wire Line
	9050 4100 8600 4100
Wire Wire Line
	9050 4200 8600 4200
Text Label 8600 4100 0    60   ~ 0
IO22
Text Label 8600 4200 0    60   ~ 0
IO23
Text Label 8250 5400 2    60   ~ 0
IO23
$EndSCHEMATC
